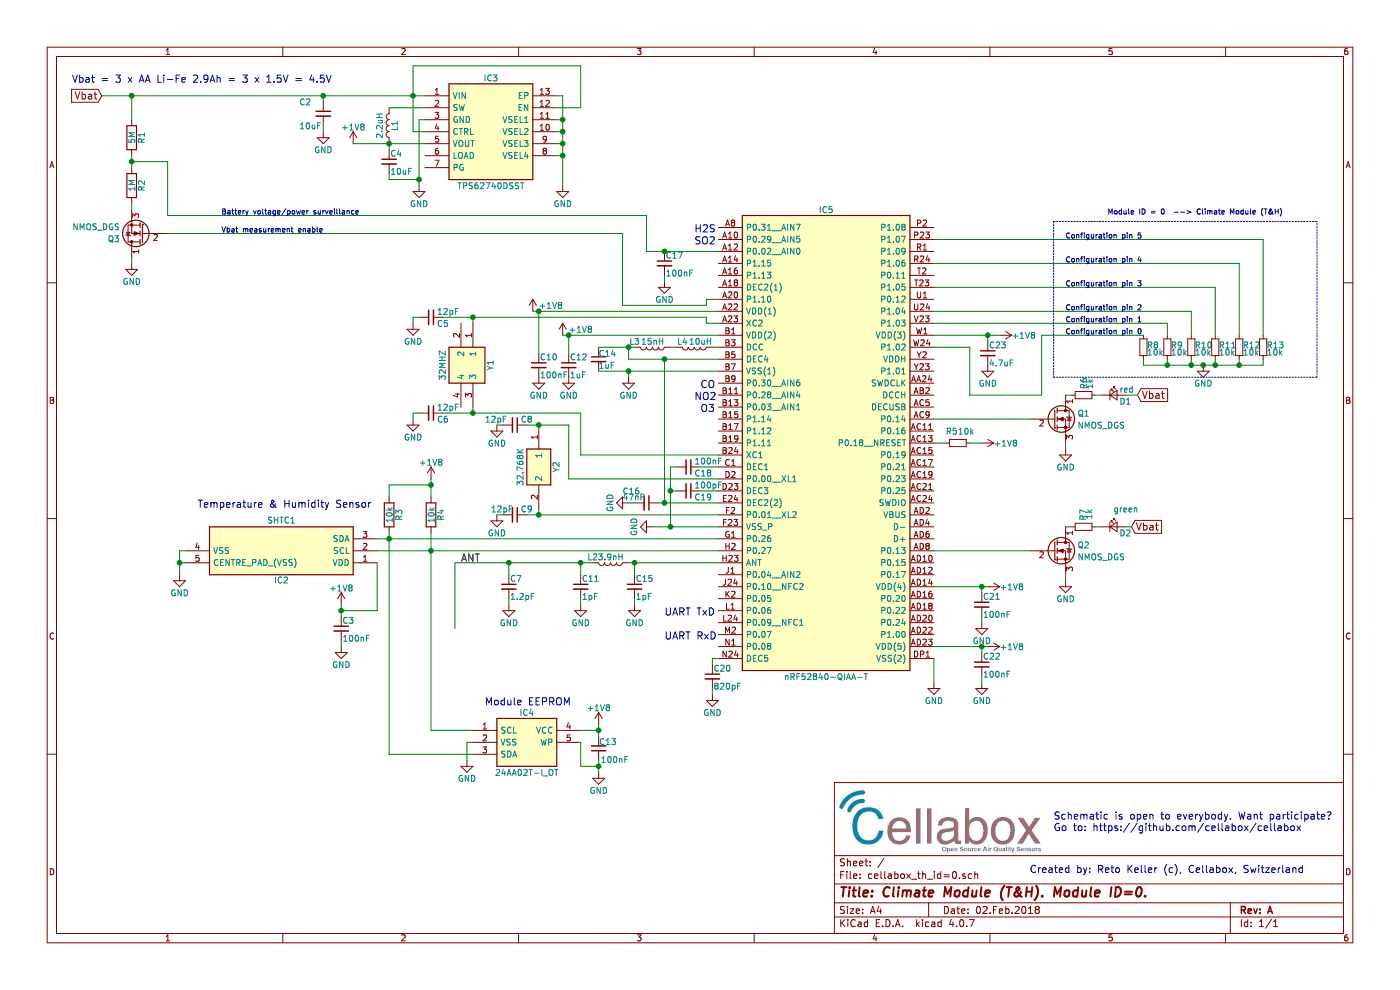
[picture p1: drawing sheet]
EESchema Schematic File Version 2
LIBS:power
LIBS:device
LIBS:switches
LIBS:relays
LIBS:motors
LIBS:transistors
LIBS:conn
LIBS:linear
LIBS:regul
LIBS:74xx
LIBS:cmos4000
LIBS:adc-dac
LIBS:memory
LIBS:xilinx
LIBS:microcontrollers
LIBS:dsp
LIBS:microchip
LIBS:analog_switches
LIBS:motorola
LIBS:texas
LIBS:intel
LIBS:audio
LIBS:interface
LIBS:digital-audio
LIBS:philips
LIBS:display
LIBS:cypress
LIBS:siliconi
LIBS:opto
LIBS:atmel
LIBS:contrib
LIBS:valves
LIBS:LPS22HB
LIBS:nRF52840-QIAA-T
LIBS:NX3215SA-32.768K-STD-MUA-9
LIBS:Q22FA12800025_FA-128_32_MHZ_8PF
LIBS:SGPC3-2.5k
LIBS:SHT30-DIS-B
LIBS:SHTC1
LIBS:TPS62740DSST
LIBS:24AA02T-I_OT
LIBS:cellabox_th_id=0-cache
EELAYER 25 0
EELAYER END
$Descr A4 11693 8268
encoding utf-8
Sheet 1 1
Title "Climate Module (T&H). Module ID=0."
Date "02.Feb.2018"
Rev "A"
Comp ""
Comment1 ""
Comment2 ""
Comment3 ""
Comment4 ""
$EndDescr
$Comp
L nRF52840-QIAA-T IC5
U 1 1
P 6000 1900
F 0 "IC5" H 6900 2050 50  0000 C CNN
F 1 "nRF52840-QIAA-T" H 6900 -1850 50  0000 C CNN
F 2 "AQFN73" H 6900 -1950 50  0001 C CNN
F 3 "http://www.mouser.com/ds/2/297/nRF52840_OPS_v0.5-1074816.pdf" H 6900 -2050 50  0001 C CNN
F 4 "RF System on a Chip - SoC BLE ANT 2.4GHz SOC" H 6900 -2150 50  0001 C CNN "Description"
F 5 "RS" H 6900 -2250 50  0001 C CNN "Supplier_Name"
F 6 "" H 6900 -2350 50  0001 C CNN "RS Part Number"
F 7 "Nordic Semiconductor" H 6900 -2450 50  0001 C CNN "Manufacturer_Name"
F 8 "nRF52840-QIAA-T" H 6900 -2550 50  0001 C CNN "Manufacturer_Part_Number"
F 9 "" H 6900 -2650 50  0001 C CNN "Allied_Number"
F 10 "" H 6900 -2750 50  0001 C CNN "Other Part Number"
F 11 "" H 7650 -2850 50  0001 C CNN "Height"
	1    6000 1900
	1    0    0    -1  
$EndComp
$Comp
L SHTC1 IC2
U 1 1
P 3150 4700
F 0 "IC2" H 3950 4850 50  0000 C CNN
F 1 "SHTC1" H 3950 4350 50  0000 C CNN
F 2 "SON100P200X200X7500-5N" H 3950 4250 50  0001 C CNN
F 3 "http://docs-europe.electrocomponents.com/webdocs/13dd/0900766b813ddca0.pdf" H 3950 4150 50  0001 C CNN
F 4 "Temperature Humidity Sensor Digital DFN4 Sensirion SHTC1 Temperature & Humidity Sensor 4-Pin DFN, -40  +125 C" H 3950 4050 50  0001 C CNN "Description"
F 5 "RS" H 3950 3950 50  0001 C CNN "Supplier_Name"
F 6 "8765070P" H 3950 3850 50  0001 C CNN "RS Part Number"
F 7 "Sensirion" H 3950 3750 50  0001 C CNN "Manufacturer_Name"
F 8 "SHTC1" H 3950 3650 50  0001 C CNN "Manufacturer_Part_Number"
F 9 "" H 3950 3550 50  0001 C CNN "Allied_Number"
F 10 "" H 3950 3450 50  0001 C CNN "Other Part Number"
F 11 "75" H 4600 3350 50  0001 C CNN "Height"
	1    3150 4700
	-1   0    0    1   
$EndComp
$Comp
L R R4
U 1 1
P 3600 4300
F 0 "R4" V 3680 4300 50  0000 C CNN
F 1 "10k" V 3600 4300 50  0000 C CNN
F 2 "" V 3530 4300 50  0001 C CNN
F 3 "" H 3600 4300 50  0001 C CNN
	1    3600 4300
	1    0    0    -1  
$EndComp
Text GLabel 850  800  0    60   Input ~ 0
Vbat
$Comp
L R R1
U 1 1
P 1100 1150
F 0 "R1" V 1180 1150 50  0000 C CNN
F 1 "5M" V 1100 1150 50  0000 C CNN
F 2 "" V 1030 1150 50  0001 C CNN
F 3 "" H 1100 1150 50  0001 C CNN
	1    1100 1150
	1    0    0    -1  
$EndComp
$Comp
L R R2
U 1 1
P 1100 1550
F 0 "R2" V 1180 1550 50  0000 C CNN
F 1 "1M" V 1100 1550 50  0000 C CNN
F 2 "" V 1030 1550 50  0001 C CNN
F 3 "" H 1100 1550 50  0001 C CNN
	1    1100 1550
	1    0    0    -1  
$EndComp
$Comp
L GND #PWR1
U 1 1
P 1100 2200
F 0 "#PWR1" H 1100 1950 50  0001 C CNN
F 1 "GND" H 1100 2050 50  0000 C CNN
F 2 "" H 1100 2200 50  0001 C CNN
F 3 "" H 1100 2200 50  0001 C CNN
	1    1100 2200
	1    0    0    -1  
$EndComp
Text Notes 600  700  0    60   ~ 0
Vbat = 3 x AA Li-Fe 2.9Ah = 3 x 1.5V = 4.5V
$Comp
L R R3
U 1 1
P 3250 4300
F 0 "R3" V 3330 4300 50  0000 C CNN
F 1 "10k" V 3250 4300 50  0000 C CNN
F 2 "" V 3180 4300 50  0001 C CNN
F 3 "" H 3250 4300 50  0001 C CNN
	1    3250 4300
	1    0    0    -1  
$EndComp
$Comp
L TPS62740DSST IC3
U 1 1
P 3550 800
F 0 "IC3" H 4100 950 50  0000 C CNN
F 1 "TPS62740DSST" H 4100 50  50  0000 C CNN
F 2 "SON50P200X300X80-13N" H 4100 -50 50  0001 C CNN
F 3 "http://docs-europe.electrocomponents.com/webdocs/1323/0900766b81323414.pdf" H 4100 -150 50  0001 C CNN
F 4 "360nA IQ Step Down Converter WSON12EP Texas Instruments TPS62740DSST Step-Down Switching Regulator 300mA, Adjustable, 1.8  3.3 V WSON, 12-Pin" H 4100 -250 50  0001 C CNN "Description"
F 5 "RS" H 4100 -350 50  0001 C CNN "Supplier_Name"
F 6 "8257018P" H 4100 -450 50  0001 C CNN "RS Part Number"
F 7 "Texas Instruments" H 4100 -550 50  0001 C CNN "Manufacturer_Name"
F 8 "TPS62740DSST" H 4100 -650 50  0001 C CNN "Manufacturer_Part_Number"
F 9 "" H 4100 -750 50  0001 C CNN "Allied_Number"
F 10 "" H 4100 -850 50  0001 C CNN "Other Part Number"
F 11 "0.8" H 4500 -950 50  0001 C CNN "Height"
	1    3550 800 
	1    0    0    -1  
$EndComp
$Comp
L C_Small C4
U 1 1
P 3250 1350
F 0 "C4" H 3260 1420 50  0000 L CNN
F 1 "10uF" H 3260 1270 50  0000 L CNN
F 2 "" H 3250 1350 50  0001 C CNN
F 3 "" H 3250 1350 50  0001 C CNN
	1    3250 1350
	1    0    0    -1  
$EndComp
$Comp
L GND #PWR27
U 1 1
P 5550 2350
F 0 "#PWR27" H 5550 2100 50  0001 C CNN
F 1 "GND" H 5550 2200 50  0000 C CNN
F 2 "" H 5550 2350 50  0001 C CNN
F 3 "" H 5550 2350 50  0001 C CNN
	1    5550 2350
	1    0    0    -1  
$EndComp
$Comp
L C_Small C2
U 1 1
P 2700 950
F 0 "C2" H 2500 1050 50  0000 L CNN
F 1 "10uF" H 2500 850 50  0000 L CNN
F 2 "" H 2700 950 50  0001 C CNN
F 3 "" H 2700 950 50  0001 C CNN
	1    2700 950 
	1    0    0    -1  
$EndComp
$Comp
L L L1
U 1 1
P 3250 1050
F 0 "L1" V 3200 1050 50  0000 C CNN
F 1 "2.2uH" V 3325 1050 50  0000 C CNN
F 2 "" H 3250 1050 50  0001 C CNN
F 3 "" H 3250 1050 50  0001 C CNN
	1    3250 1050
	-1   0    0    1   
$EndComp
$Comp
L GND #PWR17
U 1 1
P 4700 1550
F 0 "#PWR17" H 4700 1300 50  0001 C CNN
F 1 "GND" H 4700 1400 50  0000 C CNN
F 2 "" H 4700 1550 50  0001 C CNN
F 3 "" H 4700 1550 50  0001 C CNN
	1    4700 1550
	1    0    0    -1  
$EndComp
$Comp
L GND #PWR9
U 1 1
P 3500 1550
F 0 "#PWR9" H 3500 1300 50  0001 C CNN
F 1 "GND" H 3500 1400 50  0000 C CNN
F 2 "" H 3500 1550 50  0001 C CNN
F 3 "" H 3500 1550 50  0001 C CNN
	1    3500 1550
	1    0    0    -1  
$EndComp
$Comp
L GND #PWR3
U 1 1
P 2700 1100
F 0 "#PWR3" H 2700 850 50  0001 C CNN
F 1 "GND" H 2700 950 50  0000 C CNN
F 2 "" H 2700 1100 50  0001 C CNN
F 3 "" H 2700 1100 50  0001 C CNN
	1    2700 1100
	1    0    0    -1  
$EndComp
$Comp
L C_Small C17
U 1 1
P 5550 2200
F 0 "C17" H 5560 2270 50  0000 L CNN
F 1 "100nF" H 5560 2120 50  0000 L CNN
F 2 "" H 5550 2200 50  0001 C CNN
F 3 "" H 5550 2200 50  0001 C CNN
	1    5550 2200
	1    0    0    -1  
$EndComp
$Comp
L +1V8 #PWR10
U 1 1
P 3600 4000
F 0 "#PWR10" H 3600 3850 50  0001 C CNN
F 1 "+1V8" H 3600 4140 50  0000 C CNN
F 2 "" H 3600 4000 50  0001 C CNN
F 3 "" H 3600 4000 50  0001 C CNN
	1    3600 4000
	1    0    0    -1  
$EndComp
$Comp
L +1V8 #PWR6
U 1 1
P 2950 1200
F 0 "#PWR6" H 2950 1050 50  0001 C CNN
F 1 "+1V8" H 2950 1340 50  0000 C CNN
F 2 "" H 2950 1200 50  0001 C CNN
F 3 "" H 2950 1200 50  0001 C CNN
	1    2950 1200
	1    0    0    -1  
$EndComp
$Comp
L GND #PWR2
U 1 1
P 1500 4800
F 0 "#PWR2" H 1500 4550 50  0001 C CNN
F 1 "GND" H 1500 4650 50  0000 C CNN
F 2 "" H 1500 4800 50  0001 C CNN
F 3 "" H 1500 4800 50  0001 C CNN
	1    1500 4800
	1    0    0    -1  
$EndComp
$Comp
L +1V8 #PWR36
U 1 1
P 8350 2800
F 0 "#PWR36" H 8350 2650 50  0001 C CNN
F 1 "+1V8" V 8350 3000 50  0000 C CNN
F 2 "" H 8350 2800 50  0001 C CNN
F 3 "" H 8350 2800 50  0001 C CNN
	1    8350 2800
	0    1    1    0   
$EndComp
$Comp
L +1V8 #PWR34
U 1 1
P 8250 4900
F 0 "#PWR34" H 8250 4750 50  0001 C CNN
F 1 "+1V8" V 8250 5100 50  0000 C CNN
F 2 "" H 8250 4900 50  0001 C CNN
F 3 "" H 8250 4900 50  0001 C CNN
	1    8250 4900
	0    1    1    0   
$EndComp
$Comp
L +1V8 #PWR35
U 1 1
P 8250 5400
F 0 "#PWR35" H 8250 5250 50  0001 C CNN
F 1 "+1V8" V 8250 5600 50  0000 C CNN
F 2 "" H 8250 5400 50  0001 C CNN
F 3 "" H 8250 5400 50  0001 C CNN
	1    8250 5400
	0    1    1    0   
$EndComp
$Comp
L GND #PWR32
U 1 1
P 8200 5700
F 0 "#PWR32" H 8200 5450 50  0001 C CNN
F 1 "GND" H 8200 5550 50  0000 C CNN
F 2 "" H 8200 5700 50  0001 C CNN
F 3 "" H 8200 5700 50  0001 C CNN
	1    8200 5700
	1    0    0    -1  
$EndComp
$Comp
L C_Small C22
U 1 1
P 8200 5550
F 0 "C22" H 8210 5620 50  0000 L CNN
F 1 "100nF" H 8210 5470 50  0000 L CNN
F 2 "" H 8200 5550 50  0001 C CNN
F 3 "" H 8200 5550 50  0001 C CNN
	1    8200 5550
	1    0    0    -1  
$EndComp
$Comp
L GND #PWR29
U 1 1
P 7800 5700
F 0 "#PWR29" H 7800 5450 50  0001 C CNN
F 1 "GND" H 7800 5550 50  0000 C CNN
F 2 "" H 7800 5700 50  0001 C CNN
F 3 "" H 7800 5700 50  0001 C CNN
	1    7800 5700
	1    0    0    -1  
$EndComp
$Comp
L C_Small C21
U 1 1
P 8200 5050
F 0 "C21" H 8210 5120 50  0000 L CNN
F 1 "100nF" H 8210 4970 50  0000 L CNN
F 2 "" H 8200 5050 50  0001 C CNN
F 3 "" H 8200 5050 50  0001 C CNN
	1    8200 5050
	1    0    0    -1  
$EndComp
$Comp
L C_Small C23
U 1 1
P 8250 2950
F 0 "C23" H 8260 3020 50  0000 L CNN
F 1 "4.7uF" H 8260 2870 50  0000 L CNN
F 2 "" H 8250 2950 50  0001 C CNN
F 3 "" H 8250 2950 50  0001 C CNN
	1    8250 2950
	1    0    0    -1  
$EndComp
$Comp
L GND #PWR31
U 1 1
P 8200 5200
F 0 "#PWR31" H 8200 4950 50  0001 C CNN
F 1 "GND" H 8200 5050 50  0000 C CNN
F 2 "" H 8200 5200 50  0001 C CNN
F 3 "" H 8200 5200 50  0001 C CNN
	1    8200 5200
	1    0    0    -1  
$EndComp
$Comp
L GND #PWR33
U 1 1
P 8250 3050
F 0 "#PWR33" H 8250 2800 50  0001 C CNN
F 1 "GND" H 8250 2900 50  0000 C CNN
F 2 "" H 8250 3050 50  0001 C CNN
F 3 "" H 8250 3050 50  0001 C CNN
	1    8250 3050
	1    0    0    -1  
$EndComp
$Comp
L GND #PWR23
U 1 1
P 5250 3150
F 0 "#PWR23" H 5250 2900 50  0001 C CNN
F 1 "GND" H 5250 3000 50  0000 C CNN
F 2 "" H 5250 3150 50  0001 C CNN
F 3 "" H 5250 3150 50  0001 C CNN
	1    5250 3150
	1    0    0    -1  
$EndComp
$Comp
L C_Small C10
U 1 1
P 4500 3050
F 0 "C10" H 4510 3120 50  0000 L CNN
F 1 "100nF" H 4510 2970 50  0000 L CNN
F 2 "" H 4500 3050 50  0001 C CNN
F 3 "" H 4500 3050 50  0001 C CNN
	1    4500 3050
	1    0    0    -1  
$EndComp
$Comp
L GND #PWR16
U 1 1
P 4500 3150
F 0 "#PWR16" H 4500 2900 50  0001 C CNN
F 1 "GND" H 4500 3000 50  0000 C CNN
F 2 "" H 4500 3150 50  0001 C CNN
F 3 "" H 4500 3150 50  0001 C CNN
	1    4500 3150
	1    0    0    -1  
$EndComp
$Comp
L C_Small C12
U 1 1
P 4750 3050
F 0 "C12" H 4760 3120 50  0000 L CNN
F 1 "1uF" H 4760 2970 50  0000 L CNN
F 2 "" H 4750 3050 50  0001 C CNN
F 3 "" H 4750 3050 50  0001 C CNN
	1    4750 3050
	1    0    0    -1  
$EndComp
$Comp
L GND #PWR19
U 1 1
P 4750 3150
F 0 "#PWR19" H 4750 2900 50  0001 C CNN
F 1 "GND" H 4750 3000 50  0000 C CNN
F 2 "" H 4750 3150 50  0001 C CNN
F 3 "" H 4750 3150 50  0001 C CNN
	1    4750 3150
	1    0    0    -1  
$EndComp
$Comp
L GND #PWR26
U 1 1
P 5450 4400
F 0 "#PWR26" H 5450 4150 50  0001 C CNN
F 1 "GND" H 5450 4250 50  0000 C CNN
F 2 "" H 5450 4400 50  0001 C CNN
F 3 "" H 5450 4400 50  0001 C CNN
	1    5450 4400
	0    1    1    0   
$EndComp
$Comp
L LED_Small D2
U 1 1
P 9300 4400
F 0 "D2" H 9350 4350 50  0000 L CNN
F 1 "green" H 9300 4550 50  0000 L CNN
F 2 "" V 9300 4400 50  0001 C CNN
F 3 "" V 9300 4400 50  0001 C CNN
	1    9300 4400
	1    0    0    -1  
$EndComp
$Comp
L R_Small R7
U 1 1
P 9050 4400
F 0 "R7" H 8900 4400 50  0000 L CNN
F 1 "1k" H 8900 4450 50  0000 L CNN
F 2 "" H 9050 4400 50  0001 C CNN
F 3 "" H 9050 4400 50  0001 C CNN
	1    9050 4400
	0    1    1    0   
$EndComp
$Comp
L LED_Small D1
U 1 1
P 9300 3300
F 0 "D1" H 9350 3250 50  0000 L CNN
F 1 "red" H 9350 3350 50  0000 L CNN
F 2 "" V 9300 3300 50  0001 C CNN
F 3 "" V 9300 3300 50  0001 C CNN
	1    9300 3300
	1    0    0    -1  
$EndComp
$Comp
L R_Small R6
U 1 1
P 9050 3300
F 0 "R6" H 9100 3300 50  0000 L CNN
F 1 "1k" H 9100 3250 50  0000 L CNN
F 2 "" H 9050 3300 50  0001 C CNN
F 3 "" H 9050 3300 50  0001 C CNN
	1    9050 3300
	0    -1   -1   0   
$EndComp
$Comp
L Q_NMOS_DGS Q2
U 1 1
P 8800 4600
F 0 "Q2" H 9000 4650 50  0000 L CNN
F 1 "NMOS_DGS" H 9000 4550 50  0000 L CNN
F 2 "" H 9000 4700 50  0001 C CNN
F 3 "" H 8800 4600 50  0001 C CNN
	1    8800 4600
	1    0    0    -1  
$EndComp
$Comp
L Q_NMOS_DGS Q1
U 1 1
P 8800 3500
F 0 "Q1" H 9000 3550 50  0000 L CNN
F 1 "NMOS_DGS" H 9000 3450 50  0000 L CNN
F 2 "" H 9000 3600 50  0001 C CNN
F 3 "" H 8800 3500 50  0001 C CNN
	1    8800 3500
	1    0    0    -1  
$EndComp
$Comp
L GND #PWR38
U 1 1
P 8900 4850
F 0 "#PWR38" H 8900 4600 50  0001 C CNN
F 1 "GND" H 8900 4700 50  0000 C CNN
F 2 "" H 8900 4850 50  0001 C CNN
F 3 "" H 8900 4850 50  0001 C CNN
	1    8900 4850
	1    0    0    -1  
$EndComp
Text GLabel 9450 4400 2    60   Input ~ 0
Vbat
$Comp
L GND #PWR37
U 1 1
P 8900 3750
F 0 "#PWR37" H 8900 3500 50  0001 C CNN
F 1 "GND" H 8900 3600 50  0000 C CNN
F 2 "" H 8900 3750 50  0001 C CNN
F 3 "" H 8900 3750 50  0001 C CNN
	1    8900 3750
	1    0    0    -1  
$EndComp
Text GLabel 9500 3300 2    60   Input ~ 0
Vbat
$Comp
L +1V8 #PWR4
U 1 1
P 2850 5050
F 0 "#PWR4" H 2850 4900 50  0001 C CNN
F 1 "+1V8" H 2850 5190 50  0000 C CNN
F 2 "" H 2850 5050 50  0001 C CNN
F 3 "" H 2850 5050 50  0001 C CNN
	1    2850 5050
	1    0    0    -1  
$EndComp
$Comp
L C_Small C3
U 1 1
P 2850 5250
F 0 "C3" H 2860 5320 50  0000 L CNN
F 1 "100nF" H 2860 5170 50  0000 L CNN
F 2 "" H 2850 5250 50  0001 C CNN
F 3 "" H 2850 5250 50  0001 C CNN
	1    2850 5250
	1    0    0    -1  
$EndComp
$Comp
L GND #PWR5
U 1 1
P 2850 5400
F 0 "#PWR5" H 2850 5150 50  0001 C CNN
F 1 "GND" H 2850 5250 50  0000 C CNN
F 2 "" H 2850 5400 50  0001 C CNN
F 3 "" H 2850 5400 50  0001 C CNN
	1    2850 5400
	1    0    0    -1  
$EndComp
Text Notes 5550 5150 0    60   ~ 0
UART TxD
Text Notes 5550 5350 0    60   ~ 0
UART RxD
$Comp
L NX3215SA-32.768K-STD-MUA-9 Y2
U 1 1
P 4500 3550
F 0 "Y2" H 4850 3700 50  0000 C CNN
F 1 "32.768K" H 4850 3400 50  0000 C CNN
F 2 "NX3215SA" H 4850 3300 50  0001 C CNN
F 3 "http://www.ndk.com/images/products/catalog/c_NX3215SA-STD-MUA-14_e.pdf" H 4850 3200 50  0001 C CNN
F 4 "32.768kHz 20ppm Crystal 9pF 70 kOhms 2-SMD, No Lead" H 4850 3100 50  0001 C CNN "Description"
F 5 "RS" H 4850 3000 50  0001 C CNN "Supplier_Name"
F 6 "NDK" H 4850 2800 50  0001 C CNN "Manufacturer_Name"
F 7 "NX3215SA-32.768K-STD-MUA-9" H 4850 2700 50  0001 C CNN "Manufacturer_Part_Number"
	1    4500 3550
	0    1    1    0   
$EndComp
$Comp
L C_Small C8
U 1 1
P 4300 3550
F 0 "C8" V 4250 3600 50  0000 L CNN
F 1 "12pF" V 4250 3300 50  0000 L CNN
F 2 "" H 4300 3550 50  0001 C CNN
F 3 "" H 4300 3550 50  0001 C CNN
	1    4300 3550
	0    1    1    0   
$EndComp
$Comp
L C_Small C9
U 1 1
P 4300 4300
F 0 "C9" V 4250 4350 50  0000 L CNN
F 1 "12pF" V 4250 4100 50  0000 L CNN
F 2 "" H 4300 4300 50  0001 C CNN
F 3 "" H 4300 4300 50  0001 C CNN
	1    4300 4300
	0    1    1    0   
$EndComp
$Comp
L GND #PWR13
U 1 1
P 4150 4300
F 0 "#PWR13" H 4150 4050 50  0001 C CNN
F 1 "GND" H 4150 4150 50  0000 C CNN
F 2 "" H 4150 4300 50  0001 C CNN
F 3 "" H 4150 4300 50  0001 C CNN
	1    4150 4300
	1    0    0    -1  
$EndComp
$Comp
L GND #PWR12
U 1 1
P 4150 3550
F 0 "#PWR12" H 4150 3300 50  0001 C CNN
F 1 "GND" H 4150 3400 50  0000 C CNN
F 2 "" H 4150 3550 50  0001 C CNN
F 3 "" H 4150 3550 50  0001 C CNN
	1    4150 3550
	1    0    0    -1  
$EndComp
$Comp
L L L4
U 1 1
P 5800 2900
F 0 "L4" V 5750 2800 50  0000 C CNN
F 1 "10uH" V 5750 2950 50  0000 C CNN
F 2 "" H 5800 2900 50  0001 C CNN
F 3 "" H 5800 2900 50  0001 C CNN
	1    5800 2900
	0    1    1    0   
$EndComp
$Comp
L L L3
U 1 1
P 5450 2900
F 0 "L3" V 5400 2750 50  0000 C CNN
F 1 "15nH" V 5400 2900 50  0000 C CNN
F 2 "" H 5450 2900 50  0001 C CNN
F 3 "" H 5450 2900 50  0001 C CNN
	1    5450 2900
	0    1    1    0   
$EndComp
$Comp
L C_Small C14
U 1 1
P 5000 3000
F 0 "C14" H 5000 3050 50  0000 L CNN
F 1 "1uF" H 5000 2950 50  0000 L CNN
F 2 "" H 5000 3000 50  0001 C CNN
F 3 "" H 5000 3000 50  0001 C CNN
	1    5000 3000
	1    0    0    -1  
$EndComp
Text Notes 5850 3450 0    60   ~ 0
O3
Text Notes 5800 3350 0    60   ~ 0
NO2\n
Text Notes 5800 2050 0    60   ~ 0
SO2\n
Text Notes 5850 3250 0    60   ~ 0
CO\n
Text Notes 5800 1950 0    60   ~ 0
H2S\n
$Comp
L R_Small R8
U 1 1
P 9550 2900
F 0 "R8" H 9580 2920 50  0000 L CNN
F 1 "10k" H 9580 2860 50  0000 L CNN
F 2 "" H 9550 2900 50  0001 C CNN
F 3 "" H 9550 2900 50  0001 C CNN
	1    9550 2900
	1    0    0    -1  
$EndComp
$Comp
L R_Small R9
U 1 1
P 9750 2900
F 0 "R9" H 9780 2920 50  0000 L CNN
F 1 "10k" H 9780 2860 50  0000 L CNN
F 2 "" H 9750 2900 50  0001 C CNN
F 3 "" H 9750 2900 50  0001 C CNN
	1    9750 2900
	1    0    0    -1  
$EndComp
$Comp
L R_Small R10
U 1 1
P 9950 2900
F 0 "R10" H 9980 2920 50  0000 L CNN
F 1 "10k" H 9980 2860 50  0000 L CNN
F 2 "" H 9950 2900 50  0001 C CNN
F 3 "" H 9950 2900 50  0001 C CNN
	1    9950 2900
	1    0    0    -1  
$EndComp
$Comp
L R_Small R11
U 1 1
P 10150 2900
F 0 "R11" H 10180 2920 50  0000 L CNN
F 1 "10k" H 10180 2860 50  0000 L CNN
F 2 "" H 10150 2900 50  0001 C CNN
F 3 "" H 10150 2900 50  0001 C CNN
	1    10150 2900
	1    0    0    -1  
$EndComp
$Comp
L R_Small R12
U 1 1
P 10350 2900
F 0 "R12" H 10380 2920 50  0000 L CNN
F 1 "10k" H 10380 2860 50  0000 L CNN
F 2 "" H 10350 2900 50  0001 C CNN
F 3 "" H 10350 2900 50  0001 C CNN
	1    10350 2900
	1    0    0    -1  
$EndComp
$Comp
L R_Small R13
U 1 1
P 10550 2900
F 0 "R13" H 10580 2920 50  0000 L CNN
F 1 "10k" H 10580 2860 50  0000 L CNN
F 2 "" H 10550 2900 50  0001 C CNN
F 3 "" H 10550 2900 50  0001 C CNN
	1    10550 2900
	1    0    0    -1  
$EndComp
$Comp
L GND #PWR39
U 1 1
P 10050 3050
F 0 "#PWR39" H 10050 2800 50  0001 C CNN
F 1 "GND" H 10050 2900 50  0000 C CNN
F 2 "" H 10050 3050 50  0001 C CNN
F 3 "" H 10050 3050 50  0001 C CNN
	1    10050 3050
	1    0    0    -1  
$EndComp
Text Notes 9250 1800 0    43   ~ 0
Module ID = 0  --> Climate Module (T&H)
$Comp
L Q22FA12800025_FA-128_32_MHZ_8PF Y1
U 1 1
P 3950 2700
F 0 "Y1" H 4300 2850 50  0000 C CNN
F 1 "32MHZ" H 4300 2450 50  0000 C CNN
F 2 "FA128" H 4300 2350 50  0001 C CNN
F 3 "http://www.farnell.com/datasheets/1734615.pdf" H 4300 2250 50  0001 C CNN
F 4 "EPSON - Q22FA12800025 FA-128 32 MHZ 8.0PF - CRYSTAL, FA-128, 32 MHZ, 8 PF" H 4300 2150 50  0001 C CNN "Description"
F 5 "RS" H 4300 2050 50  0001 C CNN "Supplier_Name"
F 6 "Epson Timing" H 4300 1850 50  0001 C CNN "Manufacturer_Name"
F 7 "Q22FA12800025 FA-128 32 MHZ 8.0PF" H 4300 1750 50  0001 C CNN "Manufacturer_Part_Number"
	1    3950 2700
	0    1    1    0   
$EndComp
$Comp
L C_Small C6
U 1 1
P 3600 3450
F 0 "C6" V 3650 3500 50  0000 L CNN
F 1 "12pF" V 3550 3500 50  0000 L CNN
F 2 "" H 3600 3450 50  0001 C CNN
F 3 "" H 3600 3450 50  0001 C CNN
	1    3600 3450
	0    1    1    0   
$EndComp
$Comp
L GND #PWR8
U 1 1
P 3450 3500
F 0 "#PWR8" H 3450 3250 50  0001 C CNN
F 1 "GND" H 3450 3350 50  0000 C CNN
F 2 "" H 3450 3500 50  0001 C CNN
F 3 "" H 3450 3500 50  0001 C CNN
	1    3450 3500
	1    0    0    -1  
$EndComp
$Comp
L C_Small C5
U 1 1
P 3600 2650
F 0 "C5" V 3650 2700 50  0000 L CNN
F 1 "12pF" V 3550 2700 50  0000 L CNN
F 2 "" H 3600 2650 50  0001 C CNN
F 3 "" H 3600 2650 50  0001 C CNN
	1    3600 2650
	0    1    1    0   
$EndComp
$Comp
L GND #PWR7
U 1 1
P 3450 2700
F 0 "#PWR7" H 3450 2450 50  0001 C CNN
F 1 "GND" H 3450 2550 50  0000 C CNN
F 2 "" H 3450 2700 50  0001 C CNN
F 3 "" H 3450 2700 50  0001 C CNN
	1    3450 2700
	1    0    0    -1  
$EndComp
$Comp
L C_Small C15
U 1 1
P 5300 4900
F 0 "C15" H 5310 4970 50  0000 L CNN
F 1 "1pF" H 5310 4820 50  0000 L CNN
F 2 "" H 5300 4900 50  0001 C CNN
F 3 "" H 5300 4900 50  0001 C CNN
	1    5300 4900
	1    0    0    -1  
$EndComp
$Comp
L GND #PWR25
U 1 1
P 5300 5050
F 0 "#PWR25" H 5300 4800 50  0001 C CNN
F 1 "GND" H 5300 4900 50  0000 C CNN
F 2 "" H 5300 5050 50  0001 C CNN
F 3 "" H 5300 5050 50  0001 C CNN
	1    5300 5050
	1    0    0    -1  
$EndComp
$Comp
L L L2
U 1 1
P 5100 4700
F 0 "L2" V 5050 4550 50  0000 C CNN
F 1 "3.9nH" V 5050 4700 50  0000 C CNN
F 2 "" H 5100 4700 50  0001 C CNN
F 3 "" H 5100 4700 50  0001 C CNN
	1    5100 4700
	0    1    1    0   
$EndComp
$Comp
L C_Small C11
U 1 1
P 4850 4900
F 0 "C11" H 4860 4970 50  0000 L CNN
F 1 "1pF" H 4860 4820 50  0000 L CNN
F 2 "" H 4850 4900 50  0001 C CNN
F 3 "" H 4850 4900 50  0001 C CNN
	1    4850 4900
	1    0    0    -1  
$EndComp
$Comp
L GND #PWR20
U 1 1
P 4850 5050
F 0 "#PWR20" H 4850 4800 50  0001 C CNN
F 1 "GND" H 4850 4900 50  0000 C CNN
F 2 "" H 4850 5050 50  0001 C CNN
F 3 "" H 4850 5050 50  0001 C CNN
	1    4850 5050
	1    0    0    -1  
$EndComp
$Comp
L C_Small C7
U 1 1
P 4250 4900
F 0 "C7" H 4260 4970 50  0000 L CNN
F 1 "1.2pF" H 4260 4820 50  0000 L CNN
F 2 "" H 4250 4900 50  0001 C CNN
F 3 "" H 4250 4900 50  0001 C CNN
	1    4250 4900
	1    0    0    -1  
$EndComp
$Comp
L GND #PWR14
U 1 1
P 4250 5050
F 0 "#PWR14" H 4250 4800 50  0001 C CNN
F 1 "GND" H 4250 4900 50  0000 C CNN
F 2 "" H 4250 5050 50  0001 C CNN
F 3 "" H 4250 5050 50  0001 C CNN
	1    4250 5050
	1    0    0    -1  
$EndComp
Text Label 3850 4700 0    60   ~ 0
ANT
$Comp
L C_Small C20
U 1 1
P 5950 5650
F 0 "C20" H 5960 5720 50  0000 L CNN
F 1 "820pF" H 5960 5570 50  0000 L CNN
F 2 "" H 5950 5650 50  0001 C CNN
F 3 "" H 5950 5650 50  0001 C CNN
	1    5950 5650
	1    0    0    -1  
$EndComp
$Comp
L GND #PWR28
U 1 1
P 5950 5800
F 0 "#PWR28" H 5950 5550 50  0001 C CNN
F 1 "GND" H 5950 5650 50  0000 C CNN
F 2 "" H 5950 5800 50  0001 C CNN
F 3 "" H 5950 5800 50  0001 C CNN
	1    5950 5800
	1    0    0    -1  
$EndComp
$Comp
L C_Small C19
U 1 1
P 5750 4100
F 0 "C19" V 5800 4150 50  0000 L CNN
F 1 "100pF" V 5700 4150 50  0000 L CNN
F 2 "" H 5750 4100 50  0001 C CNN
F 3 "" H 5750 4100 50  0001 C CNN
	1    5750 4100
	0    1    1    0   
$EndComp
$Comp
L R_Small R5
U 1 1
P 8000 3700
F 0 "R5" V 7900 3600 50  0000 L CNN
F 1 "10k" V 7900 3700 50  0000 L CNN
F 2 "" H 8000 3700 50  0001 C CNN
F 3 "" H 8000 3700 50  0001 C CNN
	1    8000 3700
	0    1    1    0   
$EndComp
$Comp
L +1V8 #PWR30
U 1 1
P 8200 3700
F 0 "#PWR30" H 8200 3550 50  0001 C CNN
F 1 "+1V8" V 8200 3900 50  0000 C CNN
F 2 "" H 8200 3700 50  0001 C CNN
F 3 "" H 8200 3700 50  0001 C CNN
	1    8200 3700
	0    1    1    0   
$EndComp
$Comp
L C_Small C18
U 1 1
P 5750 3900
F 0 "C18" V 5800 3950 50  0000 L CNN
F 1 "100nF" V 5700 3950 50  0000 L CNN
F 2 "" H 5750 3900 50  0001 C CNN
F 3 "" H 5750 3900 50  0001 C CNN
	1    5750 3900
	0    1    1    0   
$EndComp
$Comp
L C_Small C16
U 1 1
P 5400 4200
F 0 "C16" V 5300 4000 50  0000 L CNN
F 1 "47nF" V 5350 4000 50  0000 L CNN
F 2 "" H 5400 4200 50  0001 C CNN
F 3 "" H 5400 4200 50  0001 C CNN
	1    5400 4200
	0    1    1    0   
$EndComp
$Comp
L GND #PWR24
U 1 1
P 5250 4200
F 0 "#PWR24" H 5250 3950 50  0001 C CNN
F 1 "GND" H 5250 4050 50  0000 C CNN
F 2 "" H 5250 4200 50  0001 C CNN
F 3 "" H 5250 4200 50  0001 C CNN
	1    5250 4200
	0    1    1    0   
$EndComp
Wire Wire Line
	1100 1000 1100 800 
Wire Wire Line
	3150 4500 6000 4500
Wire Wire Line
	3150 4600 6000 4600
Connection ~ 1100 800 
Wire Wire Line
	5550 2350 5550 2300
Wire Wire Line
	850  800  3550 800 
Wire Wire Line
	4650 1300 4700 1300
Wire Wire Line
	4700 800  4700 1550
Wire Wire Line
	4650 1200 4700 1200
Connection ~ 4700 1300
Wire Wire Line
	4650 1100 4700 1100
Connection ~ 4700 1200
Wire Wire Line
	4650 1000 4700 1000
Connection ~ 4700 1100
Wire Wire Line
	4650 800  4700 800 
Connection ~ 4700 1000
Wire Wire Line
	4650 900  4850 900 
Wire Wire Line
	4850 900  4850 550 
Wire Wire Line
	3450 1100 3550 1100
Wire Wire Line
	4850 550  3450 550 
Wire Wire Line
	3550 1000 3500 1000
Wire Wire Line
	3500 1000 3500 1550
Wire Wire Line
	3250 1450 3250 1500
Connection ~ 3500 1500
Wire Wire Line
	2700 1100 2700 1050
Wire Wire Line
	2700 850  2700 800 
Connection ~ 2700 800 
Wire Wire Line
	3450 550  3450 1100
Connection ~ 3450 800 
Wire Wire Line
	3600 4000 3600 4150
Wire Wire Line
	3250 4150 3250 4050
Connection ~ 3250 4500
Connection ~ 3600 4600
Wire Wire Line
	3250 4050 3600 4050
Connection ~ 3600 4050
Wire Wire Line
	3550 900  3250 900 
Wire Wire Line
	3250 1500 3500 1500
Wire Wire Line
	1550 4600 1500 4600
Wire Wire Line
	1500 4600 1500 4800
Wire Wire Line
	1550 4700 1500 4700
Connection ~ 1500 4700
Wire Wire Line
	2950 1200 3550 1200
Wire Wire Line
	3250 1200 3250 1250
Connection ~ 3250 1200
Wire Wire Line
	8200 5450 8200 5400
Wire Wire Line
	7800 5400 8250 5400
Wire Wire Line
	8200 5700 8200 5650
Wire Wire Line
	7800 5700 7800 5500
Wire Wire Line
	7800 4900 8250 4900
Connection ~ 8200 5400
Wire Wire Line
	8200 4950 8200 4900
Connection ~ 8200 4900
Wire Wire Line
	8250 2850 8250 2800
Connection ~ 8250 2800
Wire Wire Line
	4500 2600 4500 2950
Wire Wire Line
	3150 4700 3150 5100
Wire Wire Line
	2850 5400 2850 5350
Wire Wire Line
	2850 5050 2850 5150
Wire Wire Line
	3150 5100 2850 5100
Connection ~ 2850 5100
Wire Wire Line
	5450 4400 6000 4400
Wire Wire Line
	4400 4300 6000 4300
Wire Wire Line
	4750 4000 6000 4000
Wire Wire Line
	10550 3050 10550 3000
Wire Wire Line
	10350 3000 10350 3050
Connection ~ 10350 3050
Wire Wire Line
	10150 3000 10150 3050
Connection ~ 10150 3050
Wire Wire Line
	9950 3000 9950 3050
Connection ~ 9950 3050
Wire Wire Line
	9750 3000 9750 3050
Connection ~ 9750 3050
Wire Wire Line
	7800 2800 8350 2800
Wire Wire Line
	7800 3500 8600 3500
Wire Wire Line
	7800 4600 8600 4600
Wire Wire Line
	7800 2900 8100 2900
Wire Wire Line
	7800 2700 9750 2700
Wire Wire Line
	9750 2700 9750 2800
Wire Wire Line
	7800 2600 9950 2600
Wire Wire Line
	9950 2600 9950 2800
Wire Wire Line
	7800 2400 10150 2400
Wire Wire Line
	10150 2400 10150 2800
Wire Wire Line
	7800 2200 10350 2200
Wire Wire Line
	10350 2200 10350 2800
Wire Wire Line
	7800 2000 10550 2000
Wire Wire Line
	10550 2000 10550 2800
Wire Wire Line
	9550 3000 9550 3050
Wire Wire Line
	9550 3050 10550 3050
Connection ~ 10050 3050
Wire Wire Line
	8100 2900 8100 3300
Wire Wire Line
	8100 3300 8700 3300
Wire Wire Line
	8700 3300 8700 2800
Wire Wire Line
	8700 2800 9550 2800
Wire Notes Line
	8800 1850 11000 1850
Connection ~ 4500 3550
Wire Wire Line
	4750 2800 4750 2950
Wire Wire Line
	6000 2900 5950 2900
Wire Wire Line
	5650 2900 5600 2900
Wire Wire Line
	5000 2900 5300 2900
Wire Wire Line
	5000 3100 6000 3100
Wire Wire Line
	6000 3000 5250 3000
Wire Wire Line
	5250 3000 5250 2900
Connection ~ 5250 2900
Wire Wire Line
	4850 3800 6000 3800
Wire Wire Line
	4750 4000 4750 3550
Wire Wire Line
	4750 3550 4400 3550
Wire Wire Line
	3450 3500 3450 3450
Wire Wire Line
	3450 3450 3500 3450
Wire Wire Line
	3500 2650 3450 2650
Wire Wire Line
	3450 2650 3450 2700
Wire Wire Line
	4850 3450 4850 3800
Wire Wire Line
	3700 3450 4850 3450
Wire Wire Line
	5300 5050 5300 5000
Wire Wire Line
	5300 4800 5300 4700
Wire Wire Line
	5250 4700 6000 4700
Connection ~ 5300 4700
Wire Wire Line
	3800 4700 4950 4700
Wire Wire Line
	4850 4700 4850 4800
Wire Wire Line
	4850 5000 4850 5050
Wire Wire Line
	3800 4700 3800 5250
Connection ~ 4850 4700
Wire Wire Line
	4250 4800 4250 4700
Connection ~ 4250 4700
Wire Wire Line
	4250 5050 4250 5000
Wire Wire Line
	6000 5500 5950 5500
Wire Wire Line
	5950 5500 5950 5550
Wire Wire Line
	5950 5750 5950 5800
Wire Wire Line
	6000 4100 5850 4100
Wire Wire Line
	5650 4100 5600 4100
Wire Wire Line
	5600 3900 5600 4400
Connection ~ 5600 4400
Wire Wire Line
	5500 4200 6000 4200
Wire Wire Line
	5550 4200 5550 3000
Connection ~ 5550 3000
Wire Wire Line
	7800 3700 7900 3700
Wire Wire Line
	8100 3700 8200 3700
Wire Wire Line
	8900 3750 8900 3700
Wire Wire Line
	8900 4850 8900 4800
Wire Wire Line
	8900 3300 8950 3300
Wire Wire Line
	9150 3300 9200 3300
Wire Wire Line
	9400 3300 9500 3300
Wire Wire Line
	8900 4400 8950 4400
Wire Wire Line
	9150 4400 9200 4400
Wire Wire Line
	9400 4400 9450 4400
Wire Wire Line
	5650 3900 5600 3900
Connection ~ 5600 4100
Wire Wire Line
	5850 3900 6000 3900
Wire Wire Line
	4200 3550 4150 3550
Wire Wire Line
	4200 4300 4150 4300
Wire Wire Line
	4500 4250 4500 4300
Connection ~ 4500 4300
Wire Wire Line
	8200 5150 8200 5200
Wire Wire Line
	5250 3150 5250 3100
Connection ~ 5250 3100
Connection ~ 5550 4200
Wire Wire Line
	5250 4200 5300 4200
$Comp
L +1V8 #PWR18
U 1 1
P 4700 2800
F 0 "#PWR18" H 4700 2650 50  0001 C CNN
F 1 "+1V8" H 4850 2850 50  0000 C CNN
F 2 "" H 4700 2800 50  0001 C CNN
F 3 "" H 4700 2800 50  0001 C CNN
	1    4700 2800
	1    0    0    -1  
$EndComp
$Comp
L 24AA02T-I_OT IC4
U 1 1
P 3950 6100
F 0 "IC4" H 4400 6250 50  0000 C CNN
F 1 "24AA02T-I_OT" H 4400 5750 50  0000 C CNN
F 2 "SOT95P270X145-5N" H 4400 5650 50  0001 C CNN
F 3 "http://docs-europe.electrocomponents.com/webdocs/0db5/0900766b80db58cd.pdf" H 4400 5550 50  0001 C CNN
F 4 "2K, 256 X 8  1.8V SERIAL EEPROM, IND" H 4400 5450 50  0001 C CNN "Description"
F 5 "RS" H 4400 5350 50  0001 C CNN "Supplier_Name"
F 6 "6879206" H 4400 5250 50  0001 C CNN "RS Part Number"
F 7 "Microchip" H 4400 5150 50  0001 C CNN "Manufacturer_Name"
F 8 "24AA02T-I/OT" H 4400 5050 50  0001 C CNN "Manufacturer_Part_Number"
F 9 "70045809" H 4400 4950 50  0001 C CNN "Allied_Number"
F 10 "" H 4400 4850 50  0001 C CNN "Other Part Number"
F 11 "1.45" H 4700 4750 50  0001 C CNN "Height"
	1    3950 6100
	1    0    0    -1  
$EndComp
Wire Wire Line
	3600 6100 3950 6100
Wire Wire Line
	3250 6300 3950 6300
$Comp
L GND #PWR11
U 1 1
P 3900 6350
F 0 "#PWR11" H 3900 6100 50  0001 C CNN
F 1 "GND" H 3900 6200 50  0000 C CNN
F 2 "" H 3900 6350 50  0001 C CNN
F 3 "" H 3900 6350 50  0001 C CNN
	1    3900 6350
	1    0    0    -1  
$EndComp
Wire Wire Line
	3950 6200 3900 6200
Wire Wire Line
	3900 6200 3900 6350
$Comp
L GND #PWR22
U 1 1
P 5000 6450
F 0 "#PWR22" H 5000 6200 50  0001 C CNN
F 1 "GND" H 5000 6300 50  0000 C CNN
F 2 "" H 5000 6450 50  0001 C CNN
F 3 "" H 5000 6450 50  0001 C CNN
	1    5000 6450
	1    0    0    -1  
$EndComp
$Comp
L C_Small C13
U 1 1
P 5000 6250
F 0 "C13" H 4850 6200 50  0000 L CNN
F 1 "100nF" H 4750 6350 50  0000 L CNN
F 2 "" H 5000 6250 50  0001 C CNN
F 3 "" H 5000 6250 50  0001 C CNN
	1    5000 6250
	-1   0    0    1   
$EndComp
Wire Wire Line
	4850 6100 5000 6100
Wire Wire Line
	4850 6200 4850 6400
Wire Wire Line
	4850 6400 5000 6400
Wire Wire Line
	5000 6350 5000 6450
Connection ~ 5000 6400
Wire Wire Line
	3950 2700 3950 2650
Connection ~ 3950 2650
Wire Wire Line
	3950 3400 3950 3450
Connection ~ 3950 3450
Wire Wire Line
	6000 2700 5900 2700
Wire Wire Line
	5900 2700 5900 2650
Wire Wire Line
	5900 2650 3700 2650
Wire Wire Line
	4700 2800 6000 2800
Connection ~ 4750 2800
$Comp
L +1V8 #PWR15
U 1 1
P 4450 2600
F 0 "#PWR15" H 4450 2450 50  0001 C CNN
F 1 "+1V8" H 4600 2650 50  0000 C CNN
F 2 "" H 4450 2600 50  0001 C CNN
F 3 "" H 4450 2600 50  0001 C CNN
	1    4450 2600
	1    0    0    -1  
$EndComp
Wire Wire Line
	4450 2600 6000 2600
Connection ~ 4500 2600
Wire Notes Line
	8800 3150 11000 3150
Wire Notes Line
	11000 3150 11000 1850
Text Notes 8900 2000 0    43   ~ 0
Configuration pin 5
Text Notes 8900 2200 0    43   ~ 0
Configuration pin 4
Text Notes 8900 2400 0    43   ~ 0
Configuration pin 3
Text Notes 8900 2600 0    43   ~ 0
Configuration pin 2
Text Notes 8900 2700 0    43   ~ 0
Configuration pin 1
Text Notes 8900 2800 0    43   ~ 0
Configuration pin 0
Wire Notes Line
	8800 1850 8800 3150
Text Notes 8600 7300 0    60   ~ 0
Created by: Reto Keller (c), Cellabox, Switzerland
Text Notes 8800 6950 0    60   ~ 0
Schematic is open to everybody. Want participate?\nGo to: https://github.com/cellabox/cellabox
Text Notes 4050 5900 0    60   ~ 0
Module EEPROM
Text Notes 1650 4250 0    60   ~ 0
Temperature & Humidity Sensor
$Comp
L +1V8 #PWR21
U 1 1
P 5000 6050
F 0 "#PWR21" H 5000 5900 50  0001 C CNN
F 1 "+1V8" H 5000 6190 50  0000 C CNN
F 2 "" H 5000 6050 50  0001 C CNN
F 3 "" H 5000 6050 50  0001 C CNN
	1    5000 6050
	1    0    0    -1  
$EndComp
Wire Wire Line
	5000 6050 5000 6150
Connection ~ 5000 6100
Wire Wire Line
	3250 4450 3250 6300
Wire Wire Line
	3600 4450 3600 6100
$Comp
L Q_NMOS_DGS Q3
U 1 1
P 1200 1950
F 0 "Q3" H 1400 2000 50  0000 L CNN
F 1 "NMOS_DGS" H 1400 1900 50  0000 L CNN
F 2 "" H 1400 2050 50  0001 C CNN
F 3 "" H 1200 1950 50  0001 C CNN
	1    1200 1950
	-1   0    0    1   
$EndComp
Wire Wire Line
	6000 2500 5900 2500
Wire Wire Line
	5900 2500 5900 2550
Wire Wire Line
	5900 2550 5200 2550
Wire Wire Line
	5200 2550 5200 1950
Wire Wire Line
	5200 1950 1400 1950
Wire Wire Line
	5400 2100 6000 2100
Wire Wire Line
	5400 2100 5400 1800
Wire Wire Line
	5400 1800 1400 1800
Wire Wire Line
	1400 1800 1400 1350
Wire Wire Line
	1400 1350 1100 1350
Wire Wire Line
	1100 1300 1100 1400
Connection ~ 5550 2100
Wire Wire Line
	1100 1750 1100 1700
Connection ~ 1100 1350
Wire Wire Line
	1100 2200 1100 2150
Text Notes 1850 1950 0    43   ~ 0
Vbat measurement enable
Text Notes 1850 1800 0    43   ~ 0
Battery voltage/power surveillance
$EndSCHEMATC
